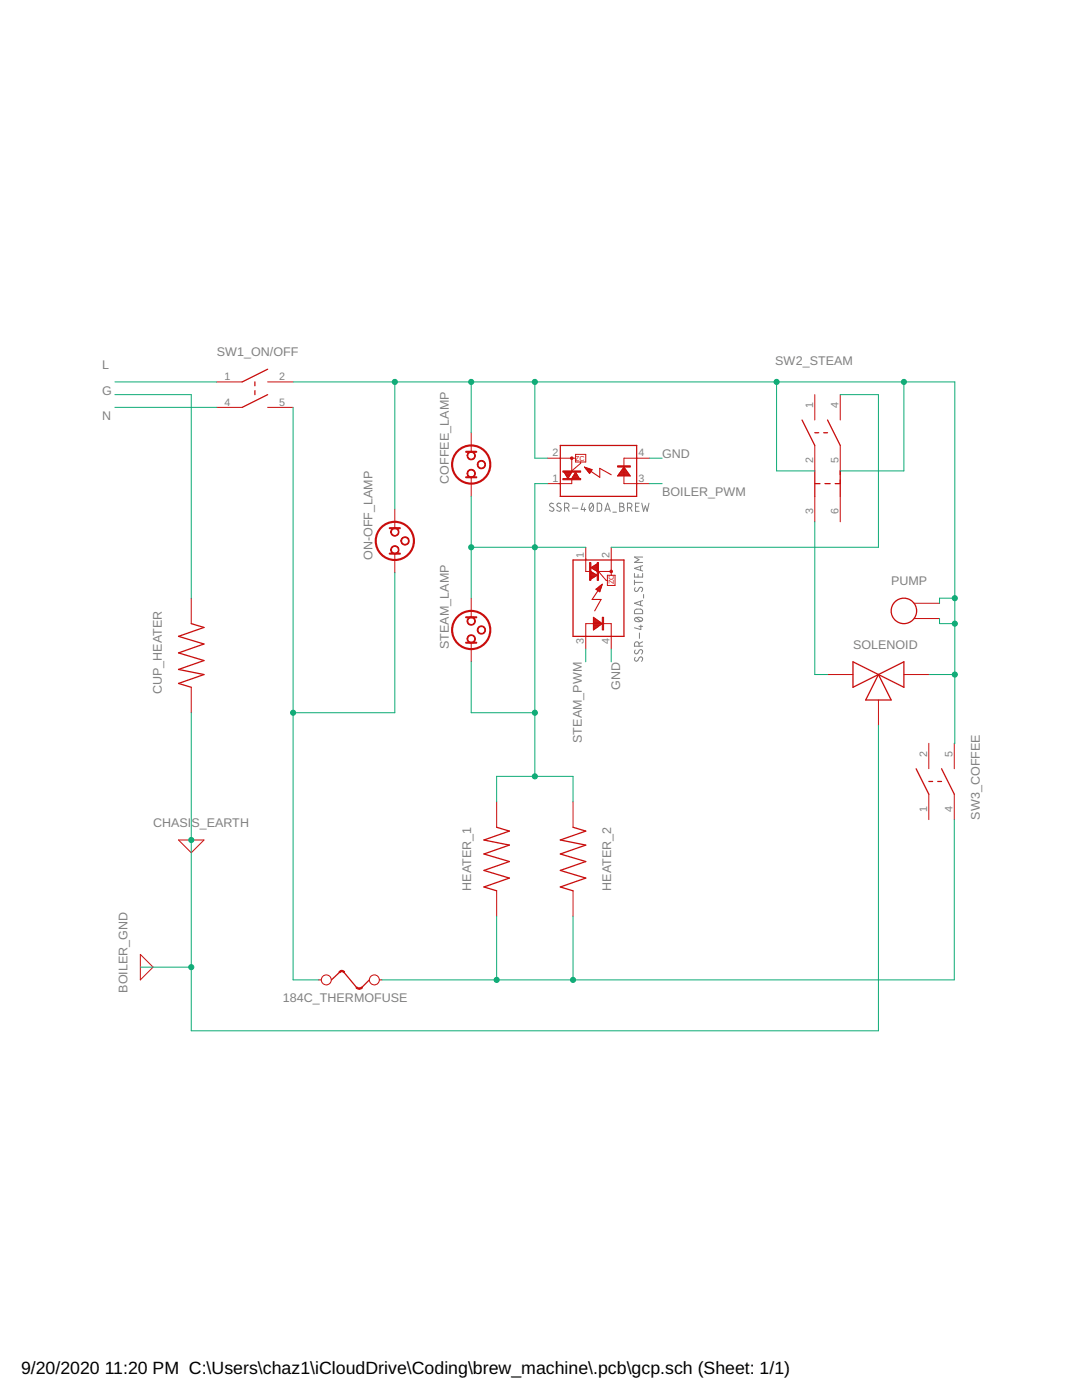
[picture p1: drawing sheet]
<?xml version="1.0" encoding="utf-8"?>
<!DOCTYPE eagle SYSTEM "eagle.dtd">
<eagle version="9.6.2">
<drawing>
<settings>
<setting alwaysvectorfont="no"/>
<setting verticaltext="up"/>
</settings>
<grid distance="0.1" unitdist="inch" unit="inch" style="lines" multiple="1" display="no" altdistance="0.01" altunitdist="inch" altunit="inch"/>
<schematic xreflabel="%F%N/%S.%C%R" xrefpart="/%S.%C%R">
<libraries>
<library name="special">
<symbols>
<symbol name="NEONLAMP">
<wire x1="-2.54" y1="0" x2="-1.27" y2="0" width="0.1524" layer="94"/>
<wire x1="-1.27" y1="1.016" x2="-1.27" y2="-1.016" width="0.4064" layer="94"/>
<wire x1="3.81" y1="1.016" x2="3.81" y2="0" width="0.4064" layer="94"/>
<wire x1="3.81" y1="0" x2="5.08" y2="0" width="0.1524" layer="94"/>
<wire x1="3.81" y1="0" x2="3.81" y2="-1.016" width="0.4064" layer="94"/>
<circle x="-0.508" y="0" radius="0.762" width="0.1524" layer="94"/>
<circle x="3.048" y="0" radius="0.762" width="0.1524" layer="94"/>
<circle x="1.27" y="-2.032" radius="0.762" width="0.1524" layer="94"/>
<circle x="1.27" y="0" radius="3.81" width="0.4064" layer="94"/>
<text x="-2.54" y="4.445" size="1.778" layer="95">&gt;NAME</text>
<text x="-2.54" y="-6.35" size="1.778" layer="96">&gt;VALUE</text>
<pin name="1" x="-5.08" y="0" visible="off" length="short" direction="pas" swaplevel="1"/>
<pin name="2" x="7.62" y="0" visible="off" length="short" direction="pas" swaplevel="1" rot="R180"/>
</symbol>
<symbol name="FUSE">
<wire x1="-5.08" y1="0" x2="-3.556" y2="1.524" width="0.254" layer="94"/>
<wire x1="0" y1="-1.524" x2="-2.54" y2="1.524" width="0.254" layer="94"/>
<wire x1="0.889" y1="-1.4986" x2="2.4892" y2="0" width="0.254" layer="94"/>
<wire x1="-3.5992" y1="1.4912" x2="-3.048" y2="1.7272" width="0.254" layer="94" curve="-46.337037" cap="flat"/>
<wire x1="-3.048" y1="1.7272" x2="-2.496" y2="1.491" width="0.254" layer="94" curve="-46.403624" cap="flat"/>
<wire x1="0.4572" y1="-1.778" x2="0.8965" y2="-1.4765" width="0.254" layer="94" curve="63.169357" cap="flat"/>
<wire x1="-0.0178" y1="-1.508" x2="0.4572" y2="-1.7778" width="0.254" layer="94" curve="64.986119" cap="flat"/>
<text x="-5.08" y="2.54" size="1.778" layer="95">&gt;NAME</text>
<text x="-5.08" y="-3.81" size="1.778" layer="96">&gt;VALUE</text>
<pin name="1" x="-7.62" y="0" visible="off" length="short" direction="pas" function="dot" swaplevel="1"/>
<pin name="2" x="5.08" y="0" visible="off" length="short" direction="pas" function="dot" swaplevel="1" rot="R180"/>
</symbol>
</symbols>
<devicesets>
<deviceset name="NEON" prefix="LMP" uservalue="yes">
<gates>
<gate name="G$1" symbol="NEONLAMP" x="0" y="0"/>
</gates>
<devices>
<device name="" package="LDH-3R">
<connects>
<connect gate="G$1" pin="1" pad="1"/>
<connect gate="G$1" pin="2" pad="2"/>
</connects>
<package3dinstances>
<package3dinstance package3d_urn="urn:adsk.eagle:package:26652/1"/>
</package3dinstances>
<technologies>
<technology name="">
<attribute name="POPULARITY" value="0" constant="no"/>
</technology>
</technologies>
</device>
</devices>
</deviceset>
<deviceset name="FUSE" prefix="F" uservalue="yes">
<gates>
<gate name="G$1" symbol="FUSE" x="12.7" y="0"/>
</gates>
<devices>
<device name="" package="FUSE">
<connects>
<connect gate="G$1" pin="1" pad="1"/>
<connect gate="G$1" pin="2" pad="2"/>
</connects>
<package3dinstances>
<package3dinstance package3d_urn="urn:adsk.eagle:package:26650/1"/>
</package3dinstances>
<technologies>
<technology name="">
<attribute name="POPULARITY" value="7" constant="no"/>
</technology>
</technologies>
</device>
</devices>
</deviceset>
</devicesets>
</library>
<library name="gcp">
<symbols>
<symbol name="SOLENOID">
<wire x1="-5.08" y1="2.54" x2="0" y2="0" width="0.254" layer="94"/>
<wire x1="-5.08" y1="2.54" x2="-5.08" y2="-2.54" width="0.254" layer="94"/>
<wire x1="-5.08" y1="-2.54" x2="0" y2="0" width="0.254" layer="94"/>
<wire x1="5.08" y1="-2.54" x2="0" y2="0" width="0.254" layer="94"/>
<wire x1="5.08" y1="-2.54" x2="5.08" y2="2.54" width="0.254" layer="94"/>
<wire x1="5.08" y1="2.54" x2="0" y2="0" width="0.254" layer="94"/>
<wire x1="-2.54" y1="-5.08" x2="0" y2="0" width="0.254" layer="94"/>
<wire x1="-2.54" y1="-5.08" x2="2.54" y2="-5.08" width="0.254" layer="94"/>
<wire x1="2.54" y1="-5.08" x2="0" y2="0" width="0.254" layer="94"/>
<pin name="P$1" x="-10.16" y="0" visible="off" length="middle"/>
<pin name="P$2" x="10.16" y="0" visible="off" length="middle" rot="R180"/>
<pin name="P$3" x="0" y="-10.16" visible="off" length="middle" rot="R90"/>
<text x="-5.08" y="5.08" size="1.27" layer="95">&gt;NAME</text>
<text x="-5.08" y="-15.24" size="1.27" layer="96">&gt;VALUE</text>
</symbol>
<symbol name="HEATER">
<wire x1="-5.08" y1="0" x2="-4.318" y2="2.54" width="0.254" layer="94"/>
<wire x1="-4.318" y1="2.54" x2="-2.54" y2="-2.54" width="0.254" layer="94"/>
<wire x1="-2.54" y1="-2.54" x2="-1.016" y2="2.54" width="0.254" layer="94"/>
<wire x1="-1.016" y1="2.54" x2="0.762" y2="-2.54" width="0.254" layer="94"/>
<wire x1="0.762" y1="-2.54" x2="2.286" y2="2.54" width="0.254" layer="94"/>
<wire x1="2.286" y1="2.54" x2="4.064" y2="-2.54" width="0.254" layer="94"/>
<pin name="P$1" x="-10.16" y="0" visible="off" length="middle"/>
<pin name="P$2" x="12.7" y="0" visible="off" length="middle" rot="R180"/>
<wire x1="4.064" y1="-2.54" x2="5.08" y2="2.54" width="0.254" layer="94"/>
<wire x1="5.08" y1="2.54" x2="6.858" y2="-2.54" width="0.254" layer="94"/>
<wire x1="6.858" y1="-2.54" x2="7.62" y2="0" width="0.254" layer="94"/>
<text x="-5.08" y="5.08" size="1.778" layer="95">&gt;NAME</text>
</symbol>
<symbol name="PUMP">
<circle x="0" y="0" radius="2.54" width="0.254" layer="94"/>
<pin name="P$1" x="-1.524" y="-7.112" visible="off" length="middle" rot="R90"/>
<pin name="P$2" x="1.524" y="-7.112" visible="off" length="middle" rot="R90"/>
<text x="-5.08" y="5.08" size="1.778" layer="95">&gt;NAME</text>
</symbol>
<symbol name="DPST">
<wire x1="2.54" y1="5.08" x2="-2.54" y2="2.54" width="0.254" layer="94"/>
<wire x1="-2.54" y1="-2.54" x2="2.54" y2="0" width="0.254" layer="94"/>
<pin name="2" x="-7.62" y="2.54" visible="pad" length="middle" direction="pas" swaplevel="1"/>
<pin name="5" x="-7.62" y="-2.54" visible="pad" length="middle" direction="pas" swaplevel="2"/>
<pin name="1" x="7.62" y="2.54" visible="pad" length="middle" direction="pas" swaplevel="1" rot="R180"/>
<pin name="4" x="7.62" y="-2.54" visible="pad" length="middle" direction="pas" swaplevel="2" rot="R180"/>
<wire x1="0" y1="0" x2="0" y2="2.54" width="0.254" layer="94" style="shortdash"/>
<text x="-5.08" y="5.08" size="1.778" layer="95">&gt;NAME</text>
<text x="-5.08" y="-7.62" size="1.778" layer="96">&gt;VALUE</text>
</symbol>
<symbol name="DPDT">
<wire x1="2.54" y1="5.08" x2="-2.54" y2="2.54" width="0.254" layer="94"/>
<wire x1="-2.54" y1="-2.54" x2="2.54" y2="0" width="0.254" layer="94"/>
<pin name="2" x="-7.62" y="2.54" visible="pad" length="middle" direction="pas"/>
<pin name="5" x="-7.62" y="-2.54" visible="pad" length="middle" direction="pas"/>
<pin name="1" x="7.62" y="2.54" visible="pad" length="middle" direction="pas" rot="R180"/>
<pin name="4" x="7.62" y="-2.54" visible="pad" length="middle" direction="pas" rot="R180"/>
<wire x1="0" y1="0" x2="0" y2="2.54" width="0.254" layer="94" style="shortdash"/>
<text x="-5.08" y="5.08" size="1.778" layer="95">&gt;NAME</text>
<text x="-5.08" y="-7.62" size="1.778" layer="96">&gt;VALUE</text>
<pin name="3" x="-17.78" y="2.54" visible="pad" length="middle" direction="pas"/>
<pin name="6" x="-17.78" y="-2.54" visible="pad" length="middle" direction="pas"/>
<wire x1="-12.7" y1="2.54" x2="-7.62" y2="2.54" width="0.254" layer="94"/>
<wire x1="-12.7" y1="-2.54" x2="-7.62" y2="-2.54" width="0.254" layer="94"/>
<wire x1="-10.16" y1="2.54" x2="-10.16" y2="-2.54" width="0.254" layer="94" style="shortdash"/>
<wire x1="-10.16" y1="-2.54" x2="-7.62" y2="-2.54" width="0.254" layer="94" style="shortdash"/>
</symbol>
</symbols>
<devicesets>
<deviceset name="SOLENOID">
<gates>
<gate name="G$1" symbol="SOLENOID" x="0" y="0"/>
</gates>
<devices>
<device name="" package="SOLENOID">
<connects>
<connect gate="G$1" pin="P$1" pad="P$1"/>
<connect gate="G$1" pin="P$2" pad="P$2"/>
<connect gate="G$1" pin="P$3" pad="P$3"/>
</connects>
<technologies>
<technology name=""/>
</technologies>
</device>
</devices>
</deviceset>
<deviceset name="HEATER">
<gates>
<gate name="G$1" symbol="HEATER" x="-2.54" y="0"/>
</gates>
<devices>
<device name="" package="HEATER">
<connects>
<connect gate="G$1" pin="P$1" pad="P$1"/>
<connect gate="G$1" pin="P$2" pad="P$2"/>
</connects>
<technologies>
<technology name=""/>
</technologies>
</device>
</devices>
</deviceset>
<deviceset name="PUMP">
<gates>
<gate name="G$1" symbol="PUMP" x="0" y="0"/>
</gates>
<devices>
<device name="" package="PUMP">
<connects>
<connect gate="G$1" pin="P$1" pad="P$1"/>
<connect gate="G$1" pin="P$2" pad="P$2"/>
</connects>
<technologies>
<technology name=""/>
</technologies>
</device>
</devices>
</deviceset>
<deviceset name="POWER/COFFEE_SWITCH">
<gates>
<gate name="SW$1" symbol="DPST" x="33.02" y="-2.54"/>
</gates>
<devices>
<device name="COFFEE" package="DPST">
<connects>
<connect gate="SW$1" pin="1" pad="1"/>
<connect gate="SW$1" pin="2" pad="2"/>
<connect gate="SW$1" pin="4" pad="4"/>
<connect gate="SW$1" pin="5" pad="5" route="any"/>
</connects>
<technologies>
<technology name=""/>
</technologies>
</device>
<device name="ON-OFF" package="DPST">
<connects>
<connect gate="SW$1" pin="1" pad="2"/>
<connect gate="SW$1" pin="2" pad="1"/>
<connect gate="SW$1" pin="4" pad="5"/>
<connect gate="SW$1" pin="5" pad="4"/>
</connects>
<technologies>
<technology name=""/>
</technologies>
</device>
</devices>
</deviceset>
<deviceset name="STEAM_SWITCH">
<gates>
<gate name="G$1" symbol="DPDT" x="0" y="0"/>
</gates>
<devices>
<device name="ON-OFF" package="DPST">
<connects>
<connect gate="G$1" pin="1" pad="1"/>
<connect gate="G$1" pin="2" pad="2"/>
<connect gate="G$1" pin="3" pad="3"/>
<connect gate="G$1" pin="4" pad="4"/>
<connect gate="G$1" pin="5" pad="5"/>
<connect gate="G$1" pin="6" pad="6"/>
</connects>
<technologies>
<technology name=""/>
</technologies>
</device>
</devices>
</deviceset>
</devicesets>
</library>
<library name="relay">
<symbols>
<symbol name="PHOTOTRIAC-Z">
<wire x1="-5.08" y1="2.54" x2="-5.08" y2="-2.54" width="0.1524" layer="94"/>
<wire x1="-7.62" y1="5.08" x2="-7.62" y2="2.54" width="0.254" layer="94"/>
<wire x1="-7.62" y1="2.54" x2="-7.62" y2="-2.54" width="0.254" layer="94"/>
<wire x1="-7.62" y1="-2.54" x2="-7.62" y2="-5.08" width="0.254" layer="94"/>
<wire x1="-7.62" y1="-5.08" x2="7.62" y2="-5.08" width="0.254" layer="94"/>
<wire x1="5.334" y1="2.54" x2="7.874" y2="2.54" width="0.1524" layer="94"/>
<wire x1="5.334" y1="-2.54" x2="7.62" y2="-2.54" width="0.1524" layer="94"/>
<wire x1="7.62" y1="-5.08" x2="7.62" y2="5.08" width="0.254" layer="94"/>
<wire x1="7.62" y1="5.08" x2="-7.62" y2="5.08" width="0.254" layer="94"/>
<wire x1="5.334" y1="2.54" x2="5.334" y2="1.778" width="0.1524" layer="94"/>
<wire x1="5.334" y1="0" x2="5.334" y2="-2.54" width="0.1524" layer="94"/>
<wire x1="-5.08" y1="2.54" x2="-7.62" y2="2.54" width="0.1524" layer="94"/>
<wire x1="-5.08" y1="-2.54" x2="-7.62" y2="-2.54" width="0.1524" layer="94"/>
<wire x1="-2.54" y1="0.762" x2="-0.254" y2="-0.508" width="0.2032" layer="94"/>
<wire x1="-0.254" y1="-0.508" x2="-0.254" y2="1.27" width="0.2032" layer="94"/>
<wire x1="-0.254" y1="1.27" x2="1.651" y2="0" width="0.2032" layer="94"/>
<wire x1="5.334" y1="0" x2="3.556" y2="-1.524" width="0.0508" layer="94"/>
<wire x1="3.556" y1="-1.524" x2="3.556" y2="-1.778" width="0.0508" layer="94"/>
<wire x1="3.556" y1="-1.778" x2="2.54" y2="-1.778" width="0.0508" layer="94"/>
<wire x1="2.54" y1="-1.778" x2="2.54" y2="-3.302" width="0.0508" layer="94"/>
<wire x1="2.54" y1="-3.302" x2="4.572" y2="-3.302" width="0.0508" layer="94"/>
<wire x1="4.572" y1="-3.302" x2="4.572" y2="-2.54" width="0.0508" layer="94"/>
<wire x1="4.572" y1="-2.54" x2="4.572" y2="-1.778" width="0.0508" layer="94"/>
<wire x1="4.572" y1="-1.778" x2="3.556" y2="-1.778" width="0.0508" layer="94"/>
<wire x1="4.572" y1="-2.54" x2="5.334" y2="-2.54" width="0.0508" layer="94"/>
<circle x="5.334" y="-2.54" radius="0.254" width="0" layer="94"/>
<text x="-7.62" y="6.35" size="1.778" layer="95" font="vector">&gt;NAME</text>
<text x="-7.62" y="-7.62" size="1.778" layer="96" font="vector">&gt;VALUE</text>
<text x="2.794" y="-3.048" size="1.016" layer="94">ZC</text>
<rectangle x1="-6.35" y1="-1.016" x2="-3.81" y2="-0.762" layer="94"/>
<rectangle x1="3.556" y1="1.524" x2="7.112" y2="1.778" layer="94"/>
<rectangle x1="3.556" y1="0" x2="7.112" y2="0.254" layer="94"/>
<pin name="A" x="-10.16" y="2.54" visible="pad" length="short" direction="pas"/>
<pin name="K" x="-10.16" y="-2.54" visible="pad" length="short" direction="pas"/>
<pin name="DS1" x="10.16" y="2.54" visible="pad" length="short" direction="pas" swaplevel="1" rot="R180"/>
<pin name="DS2" x="10.16" y="-2.54" visible="pad" length="short" direction="pas" swaplevel="1" rot="R180"/>
<polygon width="0.1524" layer="94">
<vertex x="-6.35" y="1.016"/>
<vertex x="-3.81" y="1.016"/>
<vertex x="-5.08" y="-0.762"/>
</polygon>
<polygon width="0.1524" layer="94">
<vertex x="6.096" y="1.524"/>
<vertex x="5.334" y="0.254"/>
<vertex x="6.858" y="0.254"/>
</polygon>
<polygon width="0.1524" layer="94">
<vertex x="1.778" y="0.508"/>
<vertex x="1.27" y="-0.254"/>
<vertex x="2.794" y="-0.762"/>
</polygon>
<polygon width="0.1524" layer="94">
<vertex x="4.572" y="0.254"/>
<vertex x="5.334" y="1.524"/>
<vertex x="3.81" y="1.524"/>
</polygon>
</symbol>
</symbols>
<devicesets>
<deviceset name="S*02S02" prefix="K">
<gates>
<gate name="G$1" symbol="PHOTOTRIAC-Z" x="0" y="0"/>
</gates>
<devices>
<device name="" package="S202S02">
<connects>
<connect gate="G$1" pin="A" pad="3"/>
<connect gate="G$1" pin="DS1" pad="1"/>
<connect gate="G$1" pin="DS2" pad="2"/>
<connect gate="G$1" pin="K" pad="4"/>
</connects>
<package3dinstances>
<package3dinstance package3d_urn="urn:adsk.eagle:package:24541/1"/>
</package3dinstances>
<technologies>
<technology name="1">
<attribute name="MF" value="" constant="no"/>
<attribute name="MPN" value="" constant="no"/>
<attribute name="OC_FARNELL" value="unknown" constant="no"/>
<attribute name="OC_NEWARK" value="unknown" constant="no"/>
<attribute name="POPULARITY" value="0" constant="no"/>
</technology>
<technology name="2">
<attribute name="MF" value="" constant="no"/>
<attribute name="MPN" value="S202S02F" constant="no"/>
<attribute name="OC_FARNELL" value="1618475" constant="no"/>
<attribute name="OC_NEWARK" value="14N9588" constant="no"/>
<attribute name="POPULARITY" value="0" constant="no"/>
</technology>
</technologies>
</device>
</devices>
</deviceset>
</devicesets>
</library>
<library name="ngspice-simulation">
<symbols>
<symbol name="0">
<wire x1="-2.54" y1="0" x2="2.54" y2="0" width="0.1524" layer="94"/>
<wire x1="2.54" y1="0" x2="0" y2="-2.54" width="0.1524" layer="94"/>
<wire x1="0" y1="-2.54" x2="-2.54" y2="0" width="0.1524" layer="94"/>
<pin name="0" x="0" y="0" visible="off" length="point" direction="sup"/>
</symbol>
</symbols>
<devicesets>
<deviceset name="GND" prefix="X_">
<gates>
<gate name="G$1" symbol="0" x="0" y="0"/>
</gates>
<devices>
<device name="">
<technologies>
<technology name="">
<attribute name="SPICEGROUND" value=""/>
<attribute name="_EXTERNAL_" value=""/>
</technology>
</technologies>
</device>
</devices>
</deviceset>
</devicesets>
</library>
</libraries>
<attributes>
</attributes>
<variantdefs>
</variantdefs>
<classes>
<class number="0" name="default" width="0" drill="0">
</class>
</classes>
<parts>
<part name="ON-OFF_LAMP" library="special" deviceset="NEON" device="" package3d_urn="urn:adsk.eagle:package:26652/1"/>
<part name="COFFEE_LAMP" library="special" deviceset="NEON" device="" package3d_urn="urn:adsk.eagle:package:26652/1"/>
<part name="SSR-40DA_BREW" library="relay" deviceset="S*02S02" device="" package3d_urn="urn:adsk.eagle:package:24541/1" technology="1"/>
<part name="NORMALLY_OPEN" library="gcp" deviceset="SOLENOID" device=""/>
<part name="HEATER_2" library="gcp" deviceset="HEATER" device=""/>
<part name="HEATER_1" library="gcp" deviceset="HEATER" device=""/>
<part name="184C_THERMOFUSE" library="special" deviceset="FUSE" device="" package3d_urn="urn:adsk.eagle:package:26650/1"/>
<part name="STEAM_LAMP" library="special" deviceset="NEON" device="" package3d_urn="urn:adsk.eagle:package:26652/1"/>
<part name="PUMP" library="gcp" deviceset="PUMP" device=""/>
<part name="CUP_HEATER" library="gcp" deviceset="HEATER" device=""/>
<part name="X_1" library="ngspice-simulation" deviceset="GND" device="">
<attribute name="BOILER_GND" value=""/>
</part>
<part name="X_2" library="ngspice-simulation" deviceset="GND" device="">
<attribute name="CHASIS_EARTH" value=""/>
</part>
<part name="SW1_ON/OFF" library="gcp" deviceset="POWER/COFFEE_SWITCH" device="ON-OFF"/>
<part name="SW3_COFFEE" library="gcp" deviceset="POWER/COFFEE_SWITCH" device="ON-OFF"/>
<part name="SW2_STEAM" library="gcp" deviceset="STEAM_SWITCH" device="ON-OFF"/>
<part name="SSR-40DA_STEAM" library="relay" deviceset="S*02S02" device="" package3d_urn="urn:adsk.eagle:package:24541/1" technology="1"/>
</parts>
<sheets>
<sheet>
<plain>
</plain>
<instances>
<instance part="ON-OFF_LAMP" gate="G$1" x="-289.56" y="17.78" smashed="yes" rot="R90">
<attribute name="NAME" x="-294.005" y="15.24" size="1.778" layer="95" rot="R90"/>
<attribute name="VALUE" x="-283.21" y="15.24" size="1.778" layer="96" rot="R90"/>
</instance>
<instance part="COFFEE_LAMP" gate="G$1" x="-274.32" y="33.02" smashed="yes" rot="R90">
<attribute name="NAME" x="-278.765" y="30.48" size="1.778" layer="95" rot="R90"/>
<attribute name="VALUE" x="-267.97" y="30.48" size="1.778" layer="96" rot="R90"/>
</instance>
<instance part="SSR-40DA_BREW" gate="G$1" x="-248.92" y="33.02" smashed="yes" rot="R180">
<attribute name="NAME" x="-238.76" y="26.67" size="1.778" layer="95" font="vector" rot="R180"/>
</instance>
<instance part="NORMALLY_OPEN" gate="G$1" x="-193.04" y="-7.62" smashed="yes">
<attribute name="VALUE" x="-198.12" y="-2.54" size="1.778" layer="96"/>
</instance>
<instance part="HEATER_2" gate="G$1" x="-254" y="-45.72" smashed="yes" rot="R90">
<attribute name="NAME" x="-246.38" y="-50.8" size="1.778" layer="95" rot="R90"/>
</instance>
<instance part="HEATER_1" gate="G$1" x="-269.24" y="-45.72" smashed="yes" rot="R90">
<attribute name="NAME" x="-274.32" y="-50.8" size="1.778" layer="95" rot="R90"/>
</instance>
<instance part="184C_THERMOFUSE" gate="G$1" x="-299.72" y="-68.58" smashed="yes" rot="R180">
<attribute name="NAME" x="-287.02" y="-71.12" size="1.778" layer="95" rot="R180"/>
<attribute name="VALUE" x="-294.64" y="-64.77" size="1.778" layer="96" rot="R180"/>
</instance>
<instance part="STEAM_LAMP" gate="G$1" x="-274.32" y="0" smashed="yes" rot="R90">
<attribute name="NAME" x="-278.765" y="-2.54" size="1.778" layer="95" rot="R90"/>
<attribute name="VALUE" x="-267.97" y="-2.54" size="1.778" layer="96" rot="R90"/>
</instance>
<instance part="PUMP" gate="G$1" x="-187.96" y="5.08" smashed="yes" rot="R90">
<attribute name="NAME" x="-190.5" y="10.16" size="1.778" layer="95"/>
</instance>
<instance part="CUP_HEATER" gate="G$1" x="-330.2" y="-2.54" smashed="yes" rot="R270">
<attribute name="NAME" x="-337.82" y="5.08" size="1.778" layer="95" rot="R270"/>
</instance>
<instance part="X_1" gate="G$1" x="-340.36" y="-66.04" smashed="yes" rot="R90">
<attribute name="BOILER_GND" x="-342.9" y="-71.12" size="1.778" layer="96" rot="R90" display="name"/>
</instance>
<instance part="X_2" gate="G$1" x="-330.2" y="-40.64" smashed="yes">
<attribute name="CHASIS_EARTH" x="-337.82" y="-38.1" size="1.778" layer="96" display="name"/>
</instance>
<instance part="SW1_ON/OFF" gate="SW$1" x="-317.5" y="48.26" smashed="yes">
<attribute name="NAME" x="-325.12" y="55.88" size="1.778" layer="95"/>
</instance>
<instance part="SW3_COFFEE" gate="SW$1" x="-180.445559375" y="-28.957515625" smashed="yes" rot="R90">
<attribute name="NAME" x="-172.825559375" y="-36.577515625" size="1.778" layer="95" rot="R90"/>
</instance>
<instance part="SW2_STEAM" gate="G$1" x="-203.2" y="40.64" smashed="yes" rot="R90">
<attribute name="NAME" x="-198.12" y="55.88" size="1.778" layer="95" rot="R180"/>
</instance>
<instance part="SSR-40DA_STEAM" gate="G$1" x="-248.92" y="7.62" smashed="yes" rot="R90">
<attribute name="NAME" x="-240.03" y="-5.08" size="1.778" layer="95" font="vector" rot="R90"/>
</instance>
</instances>
<busses>
</busses>
<nets>
<net name="L" class="0">
<segment>
<wire x1="-325.12" y1="50.8" x2="-345.44" y2="50.8" width="0.1524" layer="91"/>
<label x="-347.98" y="53.34" size="1.778" layer="95"/>
<pinref part="SW1_ON/OFF" gate="SW$1" pin="2"/>
</segment>
</net>
<net name="N" class="0">
<segment>
<label x="-347.98" y="43.18" size="1.778" layer="95"/>
<wire x1="-325.12" y1="45.72" x2="-345.44" y2="45.72" width="0.1524" layer="91"/>
<pinref part="SW1_ON/OFF" gate="SW$1" pin="5"/>
</segment>
</net>
<net name="BROWN" class="0">
<segment>
<pinref part="ON-OFF_LAMP" gate="G$1" pin="1"/>
<wire x1="-289.56" y1="12.7" x2="-289.56" y2="-15.24" width="0.1524" layer="91"/>
<pinref part="184C_THERMOFUSE" gate="G$1" pin="2"/>
<wire x1="-309.88" y1="45.72" x2="-309.88" y2="-15.24" width="0.1524" layer="91"/>
<wire x1="-309.88" y1="-15.24" x2="-309.88" y2="-68.58" width="0.1524" layer="91"/>
<wire x1="-304.8" y1="-68.58" x2="-309.88" y2="-68.58" width="0.1524" layer="91"/>
<wire x1="-289.56" y1="-15.24" x2="-309.88" y2="-15.24" width="0.1524" layer="91"/>
<junction x="-309.88" y="-15.24"/>
<pinref part="SW1_ON/OFF" gate="SW$1" pin="4"/>
</segment>
</net>
<net name="GND" class="0">
<segment>
<wire x1="-238.76" y1="35.56" x2="-236.22" y2="35.56" width="0.1524" layer="91"/>
<label x="-236.22" y="35.56" size="1.778" layer="95"/>
<pinref part="SSR-40DA_BREW" gate="G$1" pin="K"/>
</segment>
<segment>
<pinref part="SSR-40DA_STEAM" gate="G$1" pin="K"/>
<wire x1="-246.38" y1="-2.54" x2="-246.38" y2="-5.08" width="0.1524" layer="91"/>
<label x="-246.38" y="-5.08" size="1.778" layer="95" rot="R270"/>
</segment>
</net>
<net name="BOILER_PWM" class="0">
<segment>
<wire x1="-238.76" y1="30.48" x2="-236.22" y2="30.48" width="0.1524" layer="91"/>
<label x="-236.22" y="27.94" size="1.778" layer="95"/>
<pinref part="SSR-40DA_BREW" gate="G$1" pin="A"/>
</segment>
</net>
<net name="GREY" class="0">
<segment>
<pinref part="STEAM_LAMP" gate="G$1" pin="1"/>
<wire x1="-274.32" y1="-15.24" x2="-274.32" y2="-5.08" width="0.1524" layer="91"/>
<pinref part="HEATER_2" gate="G$1" pin="P$2"/>
<wire x1="-261.62" y1="-15.24" x2="-274.32" y2="-15.24" width="0.1524" layer="91"/>
<wire x1="-254" y1="-27.94" x2="-254" y2="-33.02" width="0.1524" layer="91"/>
<pinref part="HEATER_1" gate="G$1" pin="P$2"/>
<wire x1="-269.24" y1="-33.02" x2="-269.24" y2="-27.94" width="0.1524" layer="91"/>
<wire x1="-269.24" y1="-27.94" x2="-261.62" y2="-27.94" width="0.1524" layer="91"/>
<wire x1="-261.62" y1="-27.94" x2="-254" y2="-27.94" width="0.1524" layer="91"/>
<wire x1="-261.62" y1="-15.24" x2="-261.62" y2="-27.94" width="0.1524" layer="91"/>
<junction x="-261.62" y="-15.24"/>
<junction x="-261.62" y="-27.94"/>
<pinref part="SSR-40DA_BREW" gate="G$1" pin="DS1"/>
<wire x1="-259.08" y1="30.48" x2="-261.62" y2="30.48" width="0.1524" layer="91"/>
<pinref part="STEAM_LAMP" gate="G$1" pin="2"/>
<wire x1="-274.32" y1="7.62" x2="-274.32" y2="17.78" width="0.1524" layer="91"/>
<pinref part="COFFEE_LAMP" gate="G$1" pin="1"/>
<wire x1="-274.32" y1="27.94" x2="-274.32" y2="17.78" width="0.1524" layer="91"/>
<wire x1="-261.62" y1="30.48" x2="-261.62" y2="17.78" width="0.1524" layer="91"/>
<wire x1="-261.62" y1="17.78" x2="-261.62" y2="-15.24" width="0.1524" layer="91"/>
<junction x="-261.62" y="17.78"/>
<wire x1="-261.62" y1="17.78" x2="-274.32" y2="17.78" width="0.1524" layer="91"/>
<junction x="-274.32" y="17.78"/>
<wire x1="-251.46" y1="17.78" x2="-261.62" y2="17.78" width="0.1524" layer="91"/>
<pinref part="SSR-40DA_STEAM" gate="G$1" pin="DS1"/>
</segment>
</net>
<net name="N$6" class="0">
<segment>
<pinref part="184C_THERMOFUSE" gate="G$1" pin="1"/>
<wire x1="-292.1" y1="-68.58" x2="-269.24" y2="-68.58" width="0.1524" layer="91"/>
<pinref part="HEATER_1" gate="G$1" pin="P$1"/>
<wire x1="-269.24" y1="-55.88" x2="-269.24" y2="-68.58" width="0.1524" layer="91"/>
<junction x="-269.24" y="-68.58"/>
<wire x1="-269.24" y1="-68.58" x2="-254" y2="-68.58" width="0.1524" layer="91"/>
<pinref part="HEATER_2" gate="G$1" pin="P$1"/>
<wire x1="-254" y1="-55.88" x2="-254" y2="-68.58" width="0.1524" layer="91"/>
<junction x="-254" y="-68.58"/>
<wire x1="-177.905559375" y1="-68.58" x2="-254" y2="-68.58" width="0.1524" layer="91"/>
<pinref part="SW3_COFFEE" gate="SW$1" pin="5"/>
<wire x1="-177.905559375" y1="-36.577515625" x2="-177.905559375" y2="-68.58" width="0.1524" layer="91"/>
</segment>
</net>
<net name="G" class="0">
<segment>
<wire x1="-345.44" y1="48.26" x2="-330.2" y2="48.26" width="0.1524" layer="91"/>
<wire x1="-330.2" y1="7.62" x2="-330.2" y2="48.26" width="0.1524" layer="91"/>
<label x="-347.98" y="48.26" size="1.778" layer="95"/>
<pinref part="CUP_HEATER" gate="G$1" pin="P$1"/>
</segment>
</net>
<net name="EARTH" class="0">
<segment>
<wire x1="-193.04" y1="-17.78" x2="-193.04" y2="-78.74" width="0.1524" layer="91"/>
<wire x1="-193.04" y1="-78.74" x2="-330.2" y2="-78.74" width="0.1524" layer="91"/>
<wire x1="-330.2" y1="-78.74" x2="-330.2" y2="-66.04" width="0.1524" layer="91"/>
<pinref part="X_1" gate="G$1" pin="0"/>
<wire x1="-330.2" y1="-66.04" x2="-340.36" y2="-66.04" width="0.1524" layer="91"/>
<junction x="-330.2" y="-66.04"/>
<wire x1="-330.2" y1="-66.04" x2="-330.2" y2="-40.64" width="0.1524" layer="91"/>
<pinref part="CUP_HEATER" gate="G$1" pin="P$2"/>
<wire x1="-330.2" y1="-40.64" x2="-330.2" y2="-15.24" width="0.1524" layer="91"/>
<pinref part="X_2" gate="G$1" pin="0"/>
<junction x="-330.2" y="-40.64"/>
<pinref part="NORMALLY_OPEN" gate="G$1" pin="P$3"/>
</segment>
</net>
<net name="STEAM_PWM" class="0">
<segment>
<pinref part="SSR-40DA_STEAM" gate="G$1" pin="A"/>
<wire x1="-251.46" y1="-2.54" x2="-251.46" y2="-5.08" width="0.1524" layer="91"/>
<label x="-254" y="-5.08" size="1.778" layer="95" rot="R270"/>
</segment>
</net>
<net name="WHITE" class="0">
<segment>
<pinref part="SSR-40DA_BREW" gate="G$1" pin="DS2"/>
<wire x1="-261.62" y1="35.56" x2="-259.08" y2="35.56" width="0.1524" layer="91"/>
<wire x1="-309.88" y1="50.8" x2="-289.56" y2="50.8" width="0.1524" layer="91"/>
<pinref part="ON-OFF_LAMP" gate="G$1" pin="2"/>
<wire x1="-289.56" y1="50.8" x2="-289.56" y2="25.4" width="0.1524" layer="91"/>
<junction x="-289.56" y="50.8"/>
<wire x1="-289.56" y1="50.8" x2="-274.32" y2="50.8" width="0.1524" layer="91"/>
<wire x1="-274.32" y1="50.8" x2="-261.62" y2="50.8" width="0.1524" layer="91"/>
<pinref part="SW1_ON/OFF" gate="SW$1" pin="1"/>
<pinref part="COFFEE_LAMP" gate="G$1" pin="2"/>
<wire x1="-274.32" y1="50.8" x2="-274.32" y2="40.64" width="0.1524" layer="91"/>
<junction x="-274.32" y="50.8"/>
<wire x1="-261.62" y1="50.8" x2="-261.62" y2="35.56" width="0.1524" layer="91"/>
<junction x="-261.62" y="50.8"/>
<wire x1="-261.62" y1="50.8" x2="-213.36" y2="50.8" width="0.1524" layer="91"/>
<pinref part="SW2_STEAM" gate="G$1" pin="5"/>
<wire x1="-213.36" y1="50.8" x2="-187.96" y2="50.8" width="0.1524" layer="91"/>
<wire x1="-187.96" y1="50.8" x2="-177.8" y2="50.8" width="0.1524" layer="91"/>
<wire x1="-200.66" y1="33.02" x2="-187.96" y2="33.02" width="0.1524" layer="91"/>
<wire x1="-187.96" y1="33.02" x2="-187.96" y2="50.8" width="0.1524" layer="91"/>
<junction x="-187.96" y="50.8"/>
<pinref part="SW2_STEAM" gate="G$1" pin="2"/>
<wire x1="-205.74" y1="33.02" x2="-213.36" y2="33.02" width="0.1524" layer="91"/>
<wire x1="-213.36" y1="33.02" x2="-213.36" y2="50.8" width="0.1524" layer="91"/>
<junction x="-213.36" y="50.8"/>
<wire x1="-177.8" y1="50.8" x2="-177.8" y2="7.62" width="0.1524" layer="91"/>
<pinref part="NORMALLY_OPEN" gate="G$1" pin="P$2"/>
<wire x1="-177.8" y1="7.62" x2="-177.8" y2="2.54" width="0.1524" layer="91"/>
<wire x1="-177.8" y1="2.54" x2="-177.8" y2="-7.62" width="0.1524" layer="91"/>
<wire x1="-177.8" y1="-7.62" x2="-182.88" y2="-7.62" width="0.1524" layer="91"/>
<pinref part="SW3_COFFEE" gate="SW$1" pin="4"/>
<wire x1="-177.8" y1="-7.62" x2="-177.8" y2="-21.337515625" width="0.1524" layer="91"/>
<wire x1="-177.8" y1="-21.337515625" x2="-177.905559375" y2="-21.337515625" width="0.1524" layer="91"/>
<junction x="-177.8" y="-7.62"/>
<pinref part="PUMP" gate="G$1" pin="P$2"/>
<wire x1="-177.8" y1="7.62" x2="-180.848" y2="7.62" width="0.1524" layer="91"/>
<wire x1="-180.848" y1="7.62" x2="-180.848" y2="6.604" width="0.1524" layer="91"/>
<junction x="-177.8" y="7.62"/>
<pinref part="PUMP" gate="G$1" pin="P$1"/>
<wire x1="-180.848" y1="3.556" x2="-180.848" y2="2.54" width="0.1524" layer="91"/>
<wire x1="-180.848" y1="2.54" x2="-177.8" y2="2.54" width="0.1524" layer="91"/>
<junction x="-177.8" y="2.54"/>
</segment>
</net>
<net name="N$1" class="0">
<segment>
<pinref part="SW2_STEAM" gate="G$1" pin="3"/>
<wire x1="-205.74" y1="22.86" x2="-205.74" y2="-7.62" width="0.1524" layer="91"/>
<pinref part="NORMALLY_OPEN" gate="G$1" pin="P$1"/>
<wire x1="-205.74" y1="-7.62" x2="-203.2" y2="-7.62" width="0.1524" layer="91"/>
</segment>
</net>
<net name="N$2" class="0">
<segment>
<wire x1="-193.04" y1="17.78" x2="-246.38" y2="17.78" width="0.1524" layer="91"/>
<pinref part="SW2_STEAM" gate="G$1" pin="4"/>
<wire x1="-200.66" y1="48.26" x2="-193.04" y2="48.26" width="0.1524" layer="91"/>
<wire x1="-193.04" y1="48.26" x2="-193.04" y2="17.78" width="0.1524" layer="91"/>
<pinref part="SSR-40DA_STEAM" gate="G$1" pin="DS2"/>
</segment>
</net>
</nets>
</sheet>
</sheets>
</schematic>
</drawing>
<compatibility>
<note version="8.2" severity="warning">
Since Version 8.2, EAGLE supports online libraries. The ids
of those online libraries will not be understood (or retained)
with this version.
</note>
<note version="8.3" severity="warning">
Since Version 8.3, EAGLE supports URNs for individual library
assets (packages, symbols, and devices). The URNs of those assets
will not be understood (or retained) with this version.
</note>
<note version="8.3" severity="warning">
Since Version 8.3, EAGLE supports the association of 3D packages
with devices in libraries, schematics, and board files. Those 3D
packages will not be understood (or retained) with this version.
</note>
</compatibility>
</eagle>
